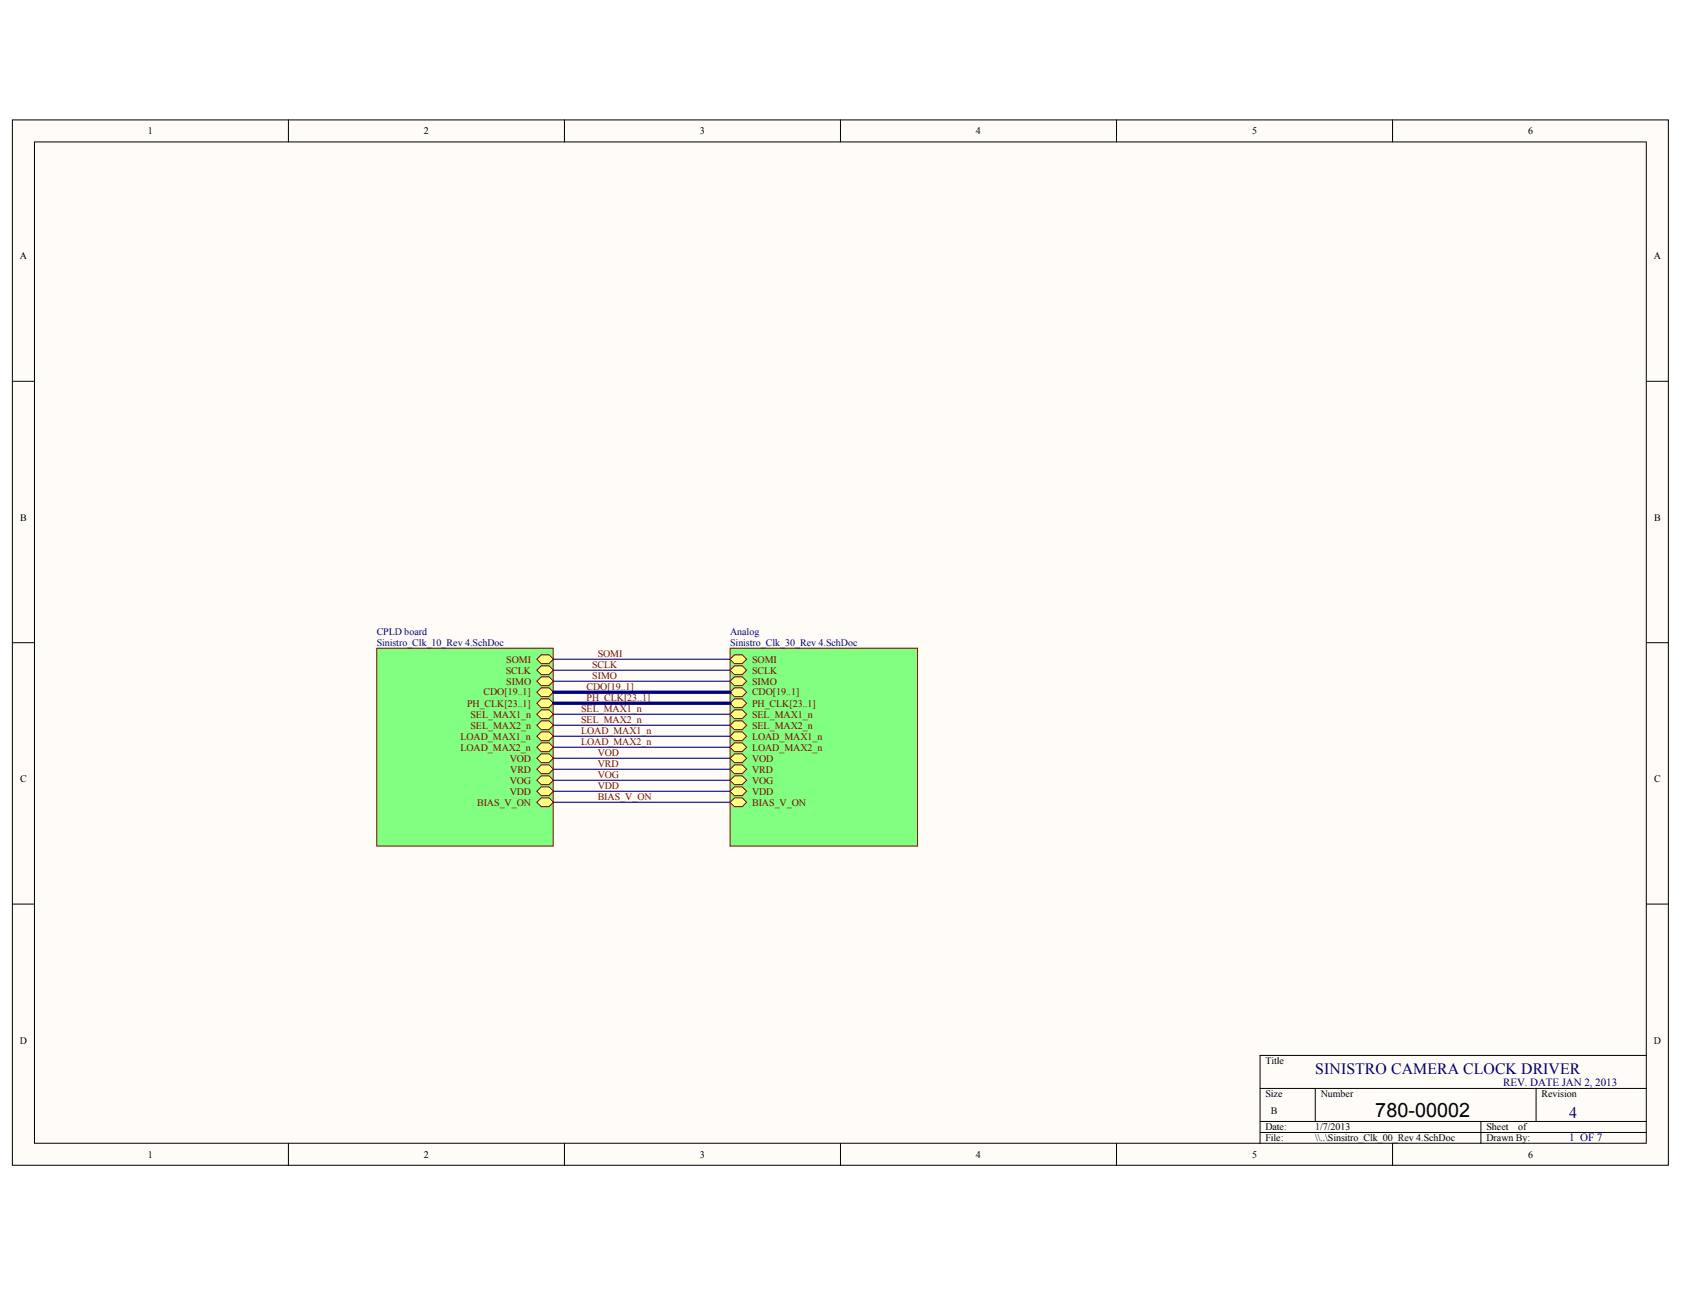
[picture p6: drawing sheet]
<svg xmlns="http://www.w3.org/2000/svg" width="270mm" height="207mm" viewBox="0 0 270 207" stroke-linecap="round" stroke-linejoin="round" font-family="sans-serif">
<g fill="#fffcf8" stroke="#000" stroke-width=".16">
<path d="M2 19.2h265.5v167.7h-265.5z"/>
<path d="M5.5 22.8h258.5v160.6h-258.5z"/>
</g>
<g fill="none" stroke="#000" stroke-width=".16">
<path d="M46.2 19.2v3.6M90.5 19.2v3.6M134.8 19.2v3.6M179 19.2v3.6M223.3 19.2v3.6M2 61.2h3.5M264 61.2h3.6M2 103.1h3.5M264 103.1h3.6M2 145h3.5M264 145h3.6M202.1 174.6h61.9"/>
<path d="M202.1 179.9h61.9M210.9 174.6v5.3M237.5 179.9v3.5M246.3 174.6v5.3M264 169.3h-61.9v14.1M46.2 183.4v3.5M90.5 183.4v3.5M134.8 183.4v3.5M179 183.4v3.5M202.1 181.7h61.9M223.3 183.4v3.5"/>
</g>
<path d="M60.4 104h28.3v31.7h-28.3z" fill="#80ff80" stroke="#800000" stroke-width=".16"/>
<g fill="#ffff80" stroke="#800000" stroke-width=".16">
<path d="M86.1 107.5l.7-.7h1.2l.7 .7-.7 .7h-1.2z" fill-rule="evenodd"/>
<path d="M86.1 109.3l.7-.7h1.2l.7 .7-.7 .7h-1.2z" fill-rule="evenodd"/>
<path d="M86.1 111l.7-.7h1.2l.7 .7-.7 .7h-1.2z" fill-rule="evenodd"/>
<path d="M86.1 112.8l.7-.7h1.2l.7 .7-.7 .7h-1.2z" fill-rule="evenodd"/>
<path d="M86.1 114.6l.7-.7h1.2l.7 .7-.7 .7h-1.2z" fill-rule="evenodd"/>
<path d="M86.1 116.3l.7-.7h1.2l.7 .7-.7 .7h-1.2z" fill-rule="evenodd"/>
<path d="M86.1 118.1l.7-.7h1.2l.7 .7-.7 .7h-1.2z" fill-rule="evenodd"/>
<path d="M86.1 119.9l.7-.7h1.2l.7 .7-.7 .7h-1.2z" fill-rule="evenodd"/>
<path d="M86.1 121.6l.7-.7h1.2l.7 .7-.7 .7h-1.2z" fill-rule="evenodd"/>
<path d="M86.1 123.4l.7-.7h1.2l.7 .7-.7 .7h-1.2z" fill-rule="evenodd"/>
<path d="M86.1 125.2l.7-.7h1.2l.7 .7-.7 .7h-1.2z" fill-rule="evenodd"/>
<path d="M86.1 126.9l.7-.7h1.2l.7 .7-.7 .7h-1.2z" fill-rule="evenodd"/>
<path d="M86.1 128.7l.7-.7h1.2l.7 .7-.7 .7h-1.2z" fill-rule="evenodd"/>
<path d="M86.1 105.7l.7-.7h1.2l.7 .7-.7 .7h-1.2z" fill-rule="evenodd"/>
</g>
<path d="M117.1 104h30v31.7h-30z" fill="#80ff80" stroke="#800000" stroke-width=".16"/>
<g fill="#ffff80" stroke="#800000" stroke-width=".16">
<path d="M117.1 107.5l.7-.7h1.2l.7 .7-.7 .7h-1.2z" fill-rule="evenodd"/>
<path d="M117.1 109.3l.7-.7h1.2l.7 .7-.7 .7h-1.2z" fill-rule="evenodd"/>
<path d="M117.1 111l.7-.7h1.2l.7 .7-.7 .7h-1.2z" fill-rule="evenodd"/>
<path d="M117.1 112.8l.7-.7h1.2l.7 .7-.7 .7h-1.2z" fill-rule="evenodd"/>
<path d="M117.1 114.6l.7-.7h1.2l.7 .7-.7 .7h-1.2z" fill-rule="evenodd"/>
<path d="M117.1 116.3l.7-.7h1.2l.7 .7-.7 .7h-1.2z" fill-rule="evenodd"/>
<path d="M117.1 118.1l.7-.7h1.2l.7 .7-.7 .7h-1.2z" fill-rule="evenodd"/>
<path d="M117.1 119.9l.7-.7h1.2l.7 .7-.7 .7h-1.2z" fill-rule="evenodd"/>
<path d="M117.1 121.6l.7-.7h1.2l.7 .7-.7 .7h-1.2z" fill-rule="evenodd"/>
<path d="M117.1 123.4l.7-.7h1.2l.7 .7-.7 .7h-1.2z" fill-rule="evenodd"/>
<path d="M117.1 125.2l.7-.7h1.2l.7 .7-.7 .7h-1.2z" fill-rule="evenodd"/>
<path d="M117.1 126.9l.7-.7h1.2l.7 .7-.7 .7h-1.2z" fill-rule="evenodd"/>
<path d="M117.1 128.7l.7-.7h1.2l.7 .7-.7 .7h-1.2z" fill-rule="evenodd"/>
<path d="M117.1 105.7l.7-.7h1.2l.7 .7-.7 .7h-1.2z" fill-rule="evenodd"/>
</g>
<path d="M88.7 111h28.4M88.7 112.8h28.4" fill="none" stroke="#000080" stroke-width=".53"/>
<path d="M88.7 107.5h28.4M88.7 109.3h28.4M88.7 114.6h28.4M88.7 116.3h28.4M88.7 118.1h28.4M88.7 119.9h28.4M88.7 105.7h28.4M88.7 121.6h28.4M88.7 123.4h28.4M88.7 125.2h28.4M88.7 126.9h28.4M88.7 128.7h28.4" fill="none" stroke="#000080" stroke-width=".18"/>
<text font-size="3.2" x="220.5" y="179.2">780-00002</text>
<g font-size="2.5" fill="#006">
<text x="210.9" y="172.3">SINISTRO CAMERA CLOCK DRIVER</text>
<text x="251.6" y="179.3">4</text>
</g>
<g font-size="1.8" fill="#006">
<text x="241" y="174.2">REV. DATE JAN 2, 2013</text>
<text x="251.6" y="183">1 OF 7</text>
</g>
<g font-size="1.6">
<text x="23.7" y="21.6">1</text>
<text x="68" y="21.6">2</text>
<text x="112.2" y="21.6">3</text>
<text x="156.5" y="21.6">4</text>
<text x="200.8" y="21.6">5</text>
<text x="245" y="21.6">6</text>
<text x="3.2" y="41.6">A</text>
<text x="265.2" y="41.6">A</text>
<text x="3.2" y="83.6">B</text>
<text x="265.3" y="83.6">B</text>
<text x="3.2" y="125.5">C</text>
<text x="265.3" y="125.5">C</text>
<text x="3.2" y="167.4">D</text>
<text x="265.2" y="167.4">D</text>
<text x="202.9" y="170.7">Title</text>
<text x="202.9" y="176">Size</text>
<text x="203.8" y="178.7">B</text>
<text x="211.8" y="176">Number</text>
<text x="247.2" y="176">Revision</text>
<text x="23.7" y="185.7">1</text>
<text x="68" y="185.7">2</text>
<text x="112.2" y="185.7">3</text>
<text x="156.5" y="185.7">4</text>
<text x="200.8" y="185.7">5</text>
<text x="202.9" y="181.3">Date:</text>
<text x="202.9" y="183.1">File:</text>
<text x="210.9" y="181.3">1/7/2013</text>
<text x="210.9" y="183.1">\\..\Sinsitro_Clk_00_Rev 4.SchDoc</text>
<text x="238.4" y="181.3">Sheet</text>
<text x="238.4" y="183.1">Drawn By:</text>
<text x="243.4" y="181.3">of</text>
<text x="245" y="185.7">6</text>
</g>
<g font-size="1.6" fill="#000080">
<text x="60.4" y="101.8">CPLD board</text>
<text x="117.1" y="101.8">Analog</text>
<text x="60.4" y="103.6">Sinistro_Clk_10_Rev 4.SchDoc</text>
<text x="117.1" y="103.6">Sinistro_Clk_30_Rev 4.SchDoc</text>
</g>
<g font-size="1.6" fill="#800000">
<text x="81.2" y="106.3">SOMI</text>
<text x="95" y="107.2">SCLK</text>
<text x="95.8" y="105.4">SOMI</text>
<text x="120.6" y="106.3">SOMI</text>
<text x="74.9" y="113.3">PH_CLK[23..1]</text>
<text x="77.6" y="111.6">CDO[19..1]</text>
<text x="81.1" y="108.1">SCLK</text>
<text x="81.2" y="109.8">SIMO</text>
<text x="94.1" y="110.7">CDO[19..1]</text>
<text x="94.1" y="112.4">PH_CLK[23..1]</text>
<text x="95" y="108.9">SIMO</text>
<text x="120.6" y="108.1">SCLK</text>
<text x="120.6" y="109.8">SIMO</text>
<text x="120.6" y="111.6">CDO[19..1]</text>
<text x="120.6" y="113.3">PH_CLK[23..1]</text>
<text x="73.8" y="118.6">LOAD_MAX1_n</text>
<text x="75.4" y="115.1">SEL_MAX1_n</text>
<text x="75.4" y="116.9">SEL_MAX2_n</text>
<text x="93.2" y="114.2">SEL_MAX1_n</text>
<text x="93.2" y="116">SEL_MAX2_n</text>
<text x="93.2" y="119.5">LOAD_MAX2_n</text>
<text x="93.2" y="117.8">LOAD_MAX1_n</text>
<text x="120.6" y="115.1">SEL_MAX1_n</text>
<text x="120.6" y="116.9">SEL_MAX2_n</text>
<text x="120.6" y="118.6">LOAD_MAX1_n</text>
<text x="73.8" y="120.4">LOAD_MAX2_n</text>
<text x="81.7" y="122.2">VOD</text>
<text x="81.7" y="125.7">VOG</text>
<text x="81.8" y="123.9">VRD</text>
<text x="95.8" y="121.3">VOD</text>
<text x="95.8" y="123">VRD</text>
<text x="95.8" y="124.8">VOG</text>
<text x="120.6" y="120.4">LOAD_MAX2_n</text>
<text x="120.6" y="122.2">VOD</text>
<text x="120.6" y="123.9">VRD</text>
<text x="120.6" y="125.7">VOG</text>
<text x="76.5" y="129.2">BIAS_V_ON</text>
<text x="81.7" y="127.5">VDD</text>
<text x="95.8" y="126.6">VDD</text>
<text x="95.8" y="128.4">BIAS_V_ON</text>
<text x="120.6" y="127.5">VDD</text>
<text x="120.6" y="129.2">BIAS_V_ON</text>
</g>
</svg>
